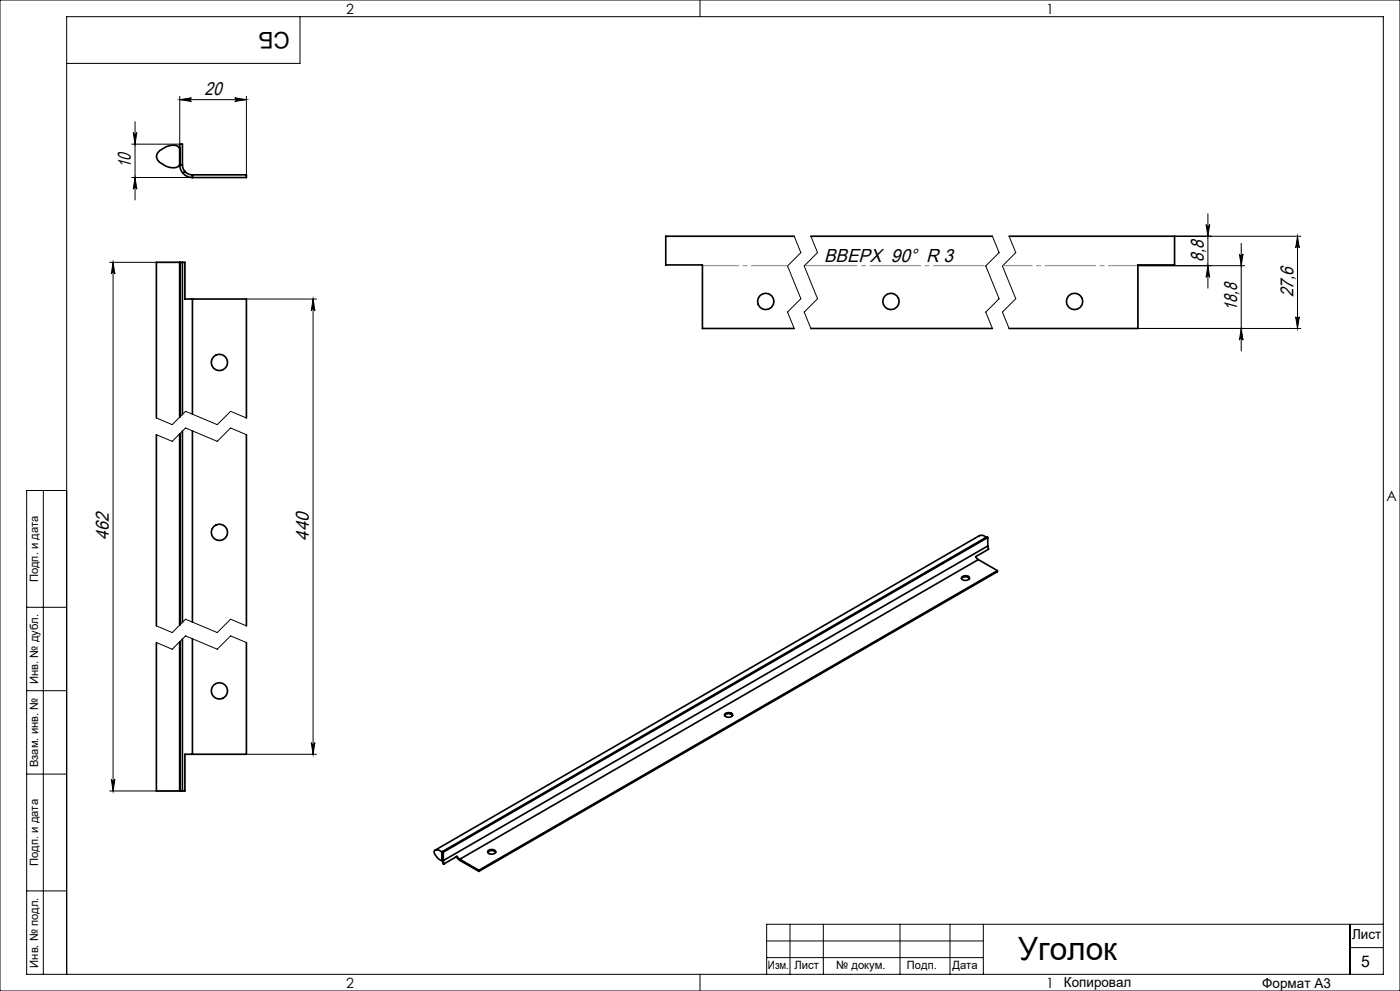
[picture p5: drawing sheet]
<svg xmlns="http://www.w3.org/2000/svg" width="420mm" height="297mm" viewBox="0 0 420 297" stroke-linecap="round" stroke-linejoin="round" font-family="sans-serif">
<g fill="none" stroke="#000" stroke-width=".3">
<path d="M0 0h420v297h-420zM90 5v14h-70M210 0v5M40 39.7a.54 .54 0 0 0 .5 .5 .54 .54 0 0 0 .6-.5l-.6 3.5zM40.5 36.5v23.4M53.9 28.9v14.3h-14.4M53.9 29.9h20M53.9 29.9l3.5-.6a.54 .54 0 0 0-.5 .6 .54 .54 0 0 0 .5 .5zM70.4 29.3l3.5 .6-3.5 .5a.54 .54 0 0 0 .5-.5 .54 .54 0 0 0-.5-.6zM73.9 28.9v23.5M39.5 53.2h18.2M40.5 53.2l.6 3.5a.54 .54 0 0 0-.6-.5 .54 .54 0 0 0-.5 .5z"/>
<path d="M32.9 78.6h21M33.9 78.6v158.5M33.9 78.6l.6 3.5a.54 .54 0 0 0-.6-.5 .54 .54 0 0 0-.5 .5zM238.3 70.8l2 4.9-4 4 4 9.8-4 4 2 4.9M243.3 70.8l2 4.9-4 4 4 9.8-4 4 2 4.9M297.7 70.8l2 4.9-4 4 4 9.8-4 4 2 4.9M302.7 70.8l2 4.9-4 4 4 9.8-4 4 2 4.9M341.4 79.6h32M352.4 70.8h37.8M361.8 67.3a.54 .54 0 0 0 .6 .5 .54 .54 0 0 0 .5-.5l-.5 3.5zM362.4 64.1v22.3M362.4 79.6l.5 3.5a.54 .54 0 0 0-.5-.5 .54 .54 0 0 0-.6 .5z"/>
<path d="M371.8 76.1a.54 .54 0 0 0 .6 .5 .54 .54 0 0 0 .5-.5l-.5 3.5zM372.4 72.9v32.3M389.2 70.8v27.6M389.2 70.8l.6 3.5a.54 .54 0 0 0-.6-.5 .54 .54 0 0 0-.5 .5zM73.9 89.6h21M93.9 89.6l.6 3.5a.54 .54 0 0 0-.6-.5 .54 .54 0 0 0-.5 .5zM93.9 89.6v136.5M341.4 98.4h48.8M372.4 98.4l.5 3.5a.54 .54 0 0 0-.5-.5 .54 .54 0 0 0-.6 .5zM388.7 94.9a.54 .54 0 0 0 .5 .6 .54 .54 0 0 0 .6-.6l-.6 3.5zM46.9 130.3l4.8 2 4-4 9.5 4 4-4 4.7 2M46.9 125.3l4.8 2 4-4 9.5 4 4-4 4.7 2"/>
<path d="M13 147v145M20 147h-12v145h407v-287h-395v287M8 182h12M46.9 192.6l4.8 2 4-4 9.5 4 4-4 4.7 2M46.9 187.6l4.8 2 4-4 9.5 4 4-4 4.7 2M8 207h12M8 232h12M32.9 237.1h21M33.4 233.6a.54 .54 0 0 0 .5 .5 .54 .54 0 0 0 .6-.5l-.6 3.5zM73.9 226.1h21M93.4 222.6a.54 .54 0 0 0 .5 .5 .54 .54 0 0 0 .6-.5l-.6 3.5zM8 267h12"/>
<path d="M237 277v15M247 277v15M270 277v15M285 277v15M295 277v15M405 277v15M415 277h-185v15M210 292v5M230 287h65M230 282h65M405 284h10"/>
</g>
<path d="M210.7 79.6h25.7" fill="none" stroke="#808080" stroke-width=".3" stroke-dasharray="15.2 1.3 1.3 1.3" stroke-dashoffset="4.3"/>
<path d="M241.4 79.6h54.4" fill="none" stroke="#808080" stroke-width=".3" stroke-dasharray="15.2 1.3 1.3 1.3" stroke-dashoffset="-.6"/>
<path d="M300.8 79.6h40.6" fill="none" stroke="#808080" stroke-width=".3" stroke-dasharray="15.2 1.3 1.3 1.3" stroke-dashoffset="6.4"/>
<g fill="#000">
<path d="M53.9 29.9l3.5-.6a.54 .54 0 0 0-.5 .6 .54 .54 0 0 0 .5 .5zM70.4 29.3l3.5 .6-3.5 .5a.54 .54 0 0 0 .5-.5 .54 .54 0 0 0-.5-.6z"/>
<path d="M40.5 53.2l.6 3.5a.54 .54 0 0 0-.6-.5 .54 .54 0 0 0-.5 .5zM40 39.7a.54 .54 0 0 0 .5 .5 .54 .54 0 0 0 .6-.5l-.6 3.5zM33.4 233.6a.54 .54 0 0 0 .5 .5 .54 .54 0 0 0 .6-.5l-.6 3.5zM33.9 78.6l.6 3.5a.54 .54 0 0 0-.6-.5 .54 .54 0 0 0-.5 .5zM388.7 94.9a.54 .54 0 0 0 .5 .6 .54 .54 0 0 0 .6-.6l-.6 3.5zM389.2 70.8l.6 3.5a.54 .54 0 0 0-.6-.5 .54 .54 0 0 0-.5 .5zM362.4 79.6l.5 3.5a.54 .54 0 0 0-.5-.5 .54 .54 0 0 0-.6 .5zM361.8 67.3a.54 .54 0 0 0 .6 .5 .54 .54 0 0 0 .5-.5l-.5 3.5z"/>
<path d="M371.8 76.1a.54 .54 0 0 0 .6 .5 .54 .54 0 0 0 .5-.5l-.5 3.5zM372.4 98.4l.5 3.5a.54 .54 0 0 0-.5-.5 .54 .54 0 0 0-.6 .5z"/>
<path d="M93.4 222.6a.54 .54 0 0 0 .5 .5 .54 .54 0 0 0 .6-.5l-.6 3.5zM93.9 89.6l.6 3.5a.54 .54 0 0 0-.6-.5 .54 .54 0 0 0-.5 .5z"/>
</g>
<g fill="none" stroke="#000" stroke-width=".5">
<path d="M53.9 44.4a2.48 2.48 0 0 0-2.8-.8 4.6 4.6 0 0 0-4.2 3.3 4.6 4.6 0 0 0 4.2 3.3 2.48 2.48 0 0 0 2.8-.8M53.9 49.4a3.8 3.8 0 0 0 1 2.5M53.9 49.4h.8M53.9 49.4v-6.2h.8v6.2M54.7 49.4l.2 1.1 .6 .9M54.9 51.9a3.8 3.8 0 0 0 2.8 1.3M55.5 51.4a3 3 0 0 0 2.2 1M55.5 51.4l-.6 .5M57.7 52.4v.8M57.7 52.4h16.2v.8h-16.2M53.9 78.6h-7v46.7M53.9 78.6v46.4"/>
<path d="M53.9 78.6h.8M54.7 78.6h.8v11h2.2M54.7 78.6v45.6M238.3 70.8h-38.6v8.6h11v19h27.6M243.3 70.8h54.4M302.7 70.8h49.7v8.6h-11v19h-38.7M57.7 89.6v34.5M57.7 89.6h16.2v35.7M243.3 98.4h54.4M46.9 130.3v57.3M53.9 130v57.3M54.7 129.2v57.3"/>
<path d="M57.7 129.1v57.3M73.9 130.3v57.3M288.4 173.4a1.58 1.58 0 0 1 2.4 0M288.5 173l1.1-.5a.89 .89 0 0 1 1.2 1l-1.2 .5a.89 .89 0 0 1-1.1-1zM293.5 167.7l-155.6 89.8M293.5 167.7l5.7 3.3M295.8 161.1l-.1-.2a1.77 1.77 0 0 0-1.8-.4l-163.4 94.3M296.3 163.6l.3 1-3.9 2.2 .8 .9M296.3 161.1l-163.3 94.3M296.3 161.1l-.3-.2-163.3 94.3M296.3 163.6l-163.3 94.3M296.3 161.1v2.5"/>
<path d="M299.2 171l-155.5 89.8M299.2 171v.3l-155.5 89.8M46.9 192.6v44.5h7M53.9 192.3v44.8M54.7 191.5v45.6M57.7 191.4v34.7M73.9 192.6v33.5h-16.2M217.4 214.4a1.58 1.58 0 0 1 2.4 0M217.4 214l1.2-.4a.89 .89 0 0 1 1.1 .9l-1.1 .5a.89 .89 0 0 1-1.2-1zM53.9 237.1h.8M57.7 226.1h-2.2v11h-.8M132.7 255.7l-.4-.5a1.31 1.31 0 0 0-2.1 .1 3.5 3.5 0 0 0 2.3 2.6l.2-.1"/>
<path d="M132.7 257.8l.3 1 .2 .1M132.7 257.8h-.1M132.7 255.2l.3 .2M132.7 257.8l.3 .1M132.7 255.2v2.6M132.7 257.8h.1M132.7 255.7h.1M133 257.9l.2 1M133 255.4v2.5M136.9 256.7l1 1.1M137.9 257.5l-.8-.9-3.9 2.3M137.9 257.5l5.8 3.3"/>
<path d="M137.9 257.8l5.8 3.3M137.9 257.5v.3M146.3 255.5a1.58 1.58 0 0 1 2.4 0M146.4 255l1.1-.4a.89 .89 0 0 1 1.1 1l-1.1 .4a.89 .89 0 0 1-1.1-1zM143.7 260.8v.3"/>
<circle cx="229.7" cy="90.3" r="2.45"/>
<circle cx="267.3" cy="90.3" r="2.45"/>
<circle cx="322.4" cy="90.3" r="2.45"/>
<circle cx="65.8" cy="108.6" r="2.45"/>
<circle cx="65.8" cy="159.5" r="2.45"/>
<circle cx="65.8" cy="207.1" r="2.45"/>
</g>
<text font-size="9.6" x="305.4" y="287.8">Уголок</text>
<text font-size="6.9" x="86.9" y="9.4" transform="rotate(-180 86.9 9.4)">СБ</text>
<g font-size="5.6">
<text x="61.4" y="28.6">20</text>
<text x="39.3" y="50.4" transform="rotate(-90 39.3 50.4)">10</text>
<text x="247.3" y="78.4">ВВЕРХ 90° R 3</text>
<text x="361.1" y="78.4" transform="rotate(-90 361.1 78.4)">8,8</text>
<text x="388" y="89.1" transform="rotate(-90 388 89.1)">27,6</text>
<text x="371.1" y="93.1" transform="rotate(-90 371.1 93.1)">18,8</text>
<text x="32.7" y="161.8" transform="rotate(-90 32.7 161.8)">462</text>
<text x="92.7" y="162" transform="rotate(-90 92.7 162)">440</text>
</g>
<text font-size="4.8" x="408.3" y="289.7">5</text>
<g font-size="4.2">
<text x="103.8" y="4.2">2</text>
<text x="313.8" y="4.2">1</text>
<text x="415.9" y="150.2">A</text>
<text x="103.8" y="296.2">2</text>
<text x="313.8" y="296.2">1</text>
</g>
<g font-size="4.1">
<text x="405.6" y="281.5">Лист</text>
<text x="319.2" y="295.9">Копировал</text>
<text x="378.7" y="296">Формат А3</text>
</g>
<g font-size="3.4">
<text x="11.4" y="174.5" transform="rotate(-90 11.4 174.5)">Подп. и дата</text>
<text x="11.4" y="205" transform="rotate(-90 11.4 205)">Инв. № дубл.</text>
<text x="11.4" y="229.9" transform="rotate(-90 11.4 229.9)">Взам. инв. №</text>
<text x="11.4" y="259.5" transform="rotate(-90 11.4 259.5)">Подп. и дата</text>
<text x="11.4" y="290" transform="rotate(-90 11.4 290)">Инв. № подл.</text>
<text x="230.4" y="290.4">Изм.</text>
<text x="238.3" y="290.4">Лист</text>
<text x="250.9" y="290.4">№ докум.</text>
<text x="272.1" y="290.4">Подп.</text>
<text x="285.7" y="290.5">Дата</text>
</g>
</svg>
